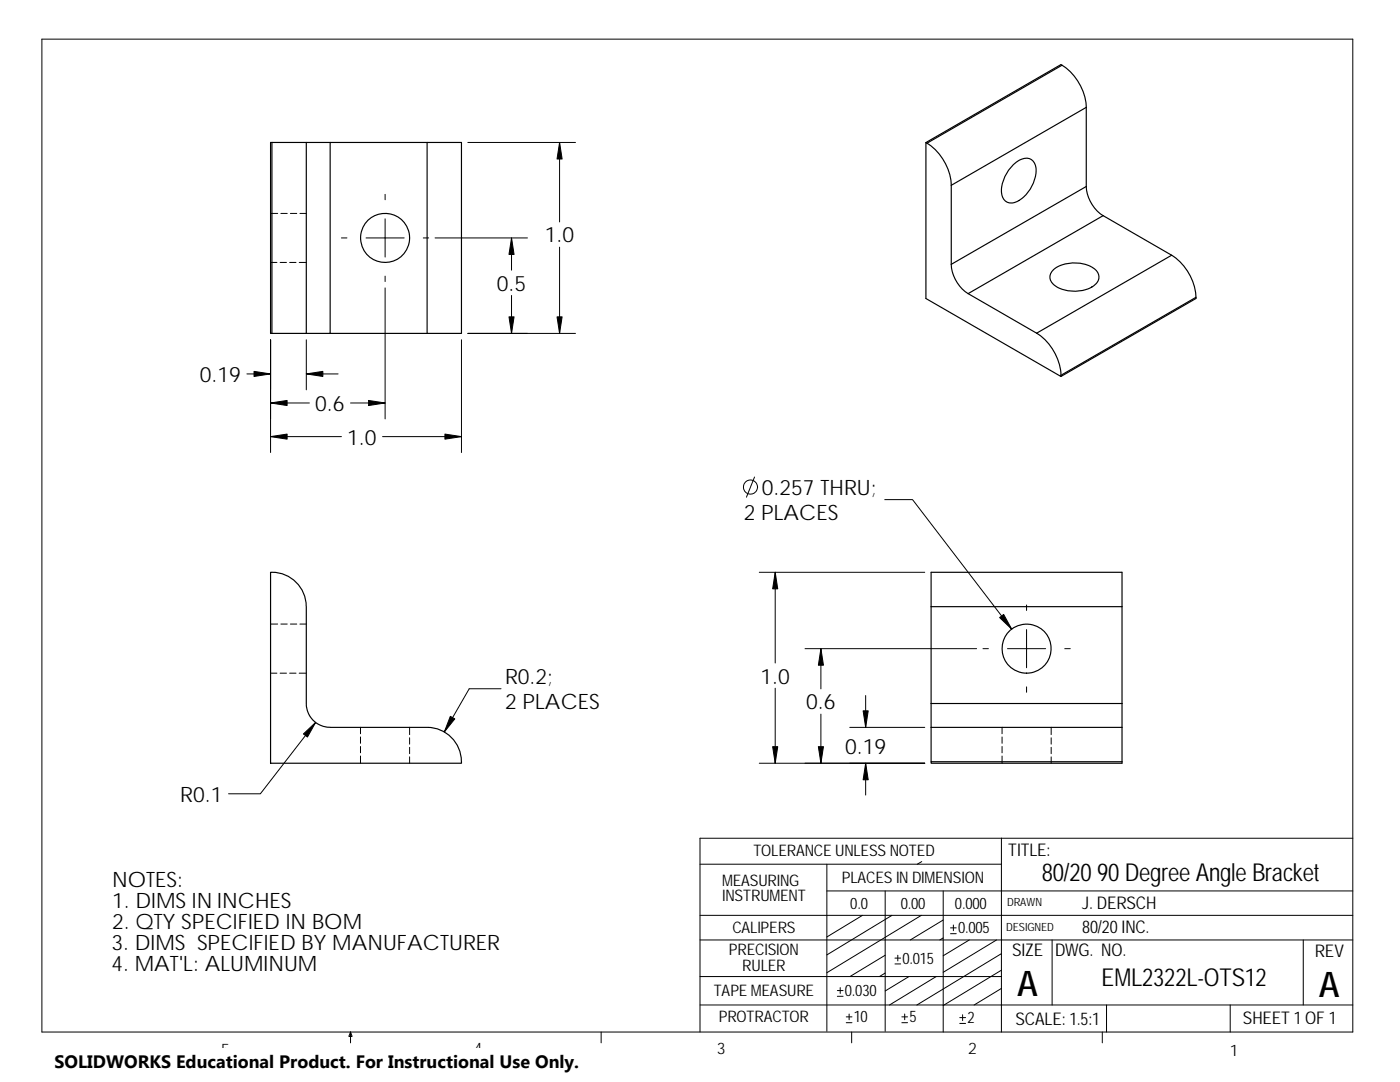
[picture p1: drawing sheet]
<svg xmlns="http://www.w3.org/2000/svg" width="279mm" height="216mm" viewBox="0 0 279 216" stroke-linecap="round" stroke-linejoin="round" font-family="sans-serif">
<g fill="none" stroke="#000" stroke-width=".2">
<path d="M8.4 7.8h261.6v198.1h-261.6zM76.9 38.8v1.1M93.4 28.4h21.5M111.7 28.4v15.9M54 52.4h1.3M54 42.6h1.4M55.9 52.4h1.3M56 42.6h1.3M57.8 52.4h1.3M58 42.6h1.2M59.7 52.4h1.4M59.9 42.6h1.2"/>
<path d="M68.1 47.5h1.1M73 47.5h7.7M76.9 43.7v7.6M76.9 55.1v1.1M76.9 57.4v26.2M84.5 47.5h1.1M86.8 47.5h18.5M102.1 47.5v6.4M102.1 58.9v7.6M111.7 49.3v17.2M49.3 74.6h4.7M54 67.8v22.5"/>
<path d="M61.1 74.6h6.4M61.1 67.8v10M92.1 67.8v22.5M93.4 66.5h21.5M54 80.4h7.7M54 87.1h14.1M70 80.4h6.9M76.3 87.1h15.8M150.6 95.2l-1.6 4M176.6 99.7h5.5l19.8 25.8M151.5 114.2h33.1M154.7 114.2v18.1"/>
<path d="M54 134.3h1.3M54 124.5h1.4M55.9 134.3h1.3M56 124.5h1.3M57.8 134.3h1.3M58 124.5h1.2M59.7 134.3h1.4M59.9 124.5h1.2M100 137.4h-6.4l-4.9 8.7M154.7 137.3v15M160.7 129.4h34.2M163.8 129.4v8.1"/>
<path d="M172.8 138.8v6.3M196.2 129.4h1.1M201.1 129.4h7.6M204.9 120.7v1.1M204.9 125.6v7.6M204.9 137.1v1M212.5 129.4h1.1M63 144.1l-11 14.3h-6.4M71.9 150.9v1.4M71.9 145.1v1.3M71.9 147v1.3M71.9 148.9v1.3"/>
<path d="M81.7 145.1v1.5M81.7 147.2v1.3M81.7 149.1v1.3M81.7 151v1.3M151.5 152.3h33.1M163.8 142.5v9.8M169.6 145.1h15M172.8 152.3v6.3M200 150.9v1.4M200 145.1v1.3M200 147v1.3M200 148.9v1.3"/>
<path d="M209.8 145.1v1.5M209.8 147.2v1.3M209.8 149.1v1.3M209.8 151v1.3M139.7 172.4h60.2M165 172.4v33.4M165 177.8h105M176.7 177.8v28M184 171.9l-.9 .5M188.2 177.8v28.1M199.9 167.3v38.6M270 167.3h-130.3v38.6"/>
<path d="M139.7 187.6h130.3M139.7 182.6h130.3M139.7 194.9h60.2M167.1 198.8h1.2M167.1 197.7h1.2M167.7 197.1v1.1M172.1 182.6l-7.1 4.4M176.7 194.2l-1.2 .7M176.7 190.6l-7.1 4.3M178 182.6l-13 7.9M178.6 192.3h1.1M178.6 191.2h1.1"/>
<path d="M179.2 190.6v1.1M181.4 194.9l-4.7 2.8M183.9 182.6l-18.9 11.5M186.8 194.9l-9.3 5.6M188.2 187.2l-.6 .4M188.2 183.6l-6.5 4M189.7 186.3h1.1M189.7 185.1h1.1M190.3 184.6v1.1M193.4 187.6l-5.2 3.1M198.9 187.6l-10.7 6.4M199.9 190.3l-16.9 10.2"/>
<path d="M199.9 193.6l-11.7 7M199.9 197.2l-5.5 3.3M210 187.6v12.9M260.1 187.6v12.9M70 205.9l.3 .9h-.7zM70 205.9v2.2M120 205.9v2.2M139.7 200.5h130.3M168.9 204.1h1.1M168.9 202.9h1.1M169.5 202.3v1.2M170 205.9v2.2"/>
<path d="M180 204.1h1.1M180 202.9h1.1M180.6 202.3v1.2M191.5 204.2h1.2M191.5 203.1h1.2M192.1 202.5v1.1M220 205.9v2.2M220.8 200.5v5.4M245.5 200.5v5.4"/>
<circle cx="149.8" cy="97.2" r="1.42"/>
</g>
<g fill="none" stroke="#000" stroke-width=".23">
<path d="M211.9 13a10.7 10.7 0 0 1 4.9 8.4M211.9 13l-26.9 15.6M211.9 13l-.2-.1-26.9 15.5M54 28.4h.3v38.1h-.3zM54.3 28.4h6.8M61.1 28.4v38.1h-6.8M61.1 28.4h4.8M65.9 28.4h19.3M65.9 28.4v38.1h-4.8M85.2 28.4v38.1M85.2 28.4h6.9v38.1h-6.9M184.8 28.4v31.2l26.9 15.5"/>
<path d="M184.8 28.4l.2 .2M185 28.6a10.7 10.7 0 0 1 4.8 8.4M189.8 37v15.7M202.3 32.8a3.2 3.2 0 0 1 3.5-1 3.6 3.6 0 0 1 .7 4.1 6.6 6.6 0 0 1-4.2 4.5 2.16 2.16 0 0 1-2.4-2.7 8 8 0 0 1 2.4-4.9zM216.8 21.4l-27 15.6M216.8 21.4v15.8M216.8 37.2l-27 15.5M216.8 37.2a7.5 7.5 0 0 0 3.4 5.8M189.8 52.7a7.5 7.5 0 0 0 3.4 5.9M193.2 58.6l13.7 7.9M210 54a7 7 0 0 1 8.7-.1 2.04 2.04 0 0 1-.8 3.4 7.4 7.4 0 0 1-7.5-.4 1.87 1.87 0 0 1-.4-2.9zM220.2 43l-27 15.6"/>
<path d="M220.2 43l13.6 7.9M233.8 50.9a10.7 10.7 0 0 1 4.9 8.4M233.8 50.9l-26.9 15.6M238.7 59.3l-27 15.6M238.7 59.3v.3l-27 15.5M65.9 66.5h19.3M206.9 66.5a10.7 10.7 0 0 1 4.8 8.4M211.7 74.9v.2M54 114.2a6.9 6.9 0 0 1 7.1 6.9v19.4l.5 1.9 .9 1.3a4.9 4.9 0 0 0 3.4 1.4h19.3a6.9 6.9 0 0 1 6.9 7.2h-38.1zM185.8 121.1v-6.9h38.1v6.9M185.8 121.1h38.1M185.8 121.1v19.3"/>
<path d="M223.9 121.1v19.3M185.8 145.1v6.9h38.1M185.8 152v.3h38.1v-.3M185.8 140.4v4.7M185.8 145.1h38.1M185.8 140.4h38.1M223.9 145.1v6.9M223.9 140.4v4.7"/>
<circle cx="76.8" cy="47.5" r="4.9"/>
<circle cx="204.9" cy="129.4" r="4.9"/>
</g>
<g fill="#000" stroke="#000" stroke-width=".2">
<path d="M111.7 28.4l.5 3.3h-1z" fill-rule="evenodd"/>
<path d="M102.1 47.5l.5 3.3h-1z" fill-rule="evenodd"/>
<path d="M50.7 74.1l3.3 .5-3.3 .5z" fill-rule="evenodd"/>
<path d="M61.1 74.6l3.3-.5v1z" fill-rule="evenodd"/>
<path d="M101.6 63.2h1l-.5 3.3z" fill-rule="evenodd"/>
<path d="M111.2 63.2h1l-.5 3.3z" fill-rule="evenodd"/>
<path d="M54 80.4l3.3-.5v1z" fill-rule="evenodd"/>
<path d="M54 87.1l3.3-.5v1z" fill-rule="evenodd"/>
<path d="M73.6 79.9l3.3 .5-3.3 .5z" fill-rule="evenodd"/>
<path d="M88.8 86.6l3.3 .5-3.3 .5z" fill-rule="evenodd"/>
<path d="M154.7 114.2l.5 3.3h-1z" fill-rule="evenodd"/>
<path d="M163.8 129.4l.5 3.3h-1z" fill-rule="evenodd"/>
<path d="M199.5 123.2l.8-.6 1.6 2.9z" fill-rule="evenodd"/>
<path d="M60.6 146.5l2.4-2.4-1.6 3z" fill-rule="evenodd"/>
<path d="M89.9 142.9l.9 .5-2.1 2.7z" fill-rule="evenodd"/>
<path d="M154.2 149h1l-.5 3.3z" fill-rule="evenodd"/>
<path d="M163.3 149h1l-.5 3.3z" fill-rule="evenodd"/>
<path d="M172.8 152.3l.5 3.3h-1z" fill-rule="evenodd"/>
<path d="M172.3 141.8h1l-.5 3.3z" fill-rule="evenodd"/>
</g>
<path d="M10.9 209.2h104.7v6.7h-104.7z" fill="#fff"/>
<g font-size="7">
<text x="203" y="198.8">A</text>
<text x="263.2" y="198.9">A</text>
</g>
<g font-size="4.9">
<text x="207.9" y="175.7">80/20 90 Degree Angle Bracket</text>
<text x="219.8" y="196.7">EML2322L-OTS12</text>
</g>
<g font-size="4.2">
<text x="108.7" y="48.4">1.0</text>
<text x="99.1" y="58">0.5</text>
<text x="39.9" y="76.2">0.19</text>
<text x="62.9" y="82">0.6</text>
<text x="69.3" y="88.7">1.0</text>
<text x="152" y="98.7">0.257 THRU;</text>
<text x="148.4" y="103.8">2 PLACES</text>
<text x="100.8" y="136.5">R0.2;</text>
<text x="151.8" y="136.4">1.0</text>
<text x="100.8" y="141.5">2 PLACES</text>
<text x="160.9" y="141.6">0.6</text>
<text x="168.7" y="150.5">0.19</text>
<text x="36" y="160">R0.1</text>
<text x="22.4" y="177.1">NOTES:</text>
<text x="22.4" y="185.4">2. QTY SPECIFIED IN BOM</text>
<text x="22.4" y="181.3">1. DIMS IN INCHES</text>
<text x="22.2" y="189.5">3. DIMS SPECIFIED BY MANUFACTURER</text>
<text x="22.2" y="193.8">4. MAT'L: ALUMINUM</text>
</g>
<text font-size="3.6" x="10.9" y="213">SOLIDWORKS Educational Product. For Instructional Use Only.</text>
<g font-size="3.5">
<text x="201.2" y="170.8">TITLE:</text>
<text x="216" y="181.4">J. DERSCH</text>
<text x="202" y="190.8">SIZE</text>
<text x="210.6" y="190.8">DWG. NO.</text>
<text x="216" y="186.2">80/20 INC.</text>
<text x="262.4" y="190.9">REV</text>
<text x="202.6" y="204.4">SCALE: 1.5:1</text>
<text x="248.1" y="204.4">SHEET 1 OF 1</text>
</g>
<g font-size="3.2">
<text x="150.3" y="170.8">TOLERANCE UNLESS NOTED</text>
<text x="144.1" y="176.7">MEASURING</text>
<text x="144.1" y="179.9">INSTRUMENT</text>
<text x="168" y="176.2">PLACES IN DIMENSION</text>
<text x="169.7" y="181.4">0.0</text>
<text x="179.7" y="181.4">0.00</text>
<text x="190.6" y="181.4">0.000</text>
<text x="145.5" y="190.6">PRECISION</text>
<text x="146.2" y="186.2">CALIPERS</text>
<text x="191.2" y="186.2">0.005</text>
<text x="148.1" y="193.8">RULER</text>
<text x="180.1" y="192.3">0.015</text>
<text x="142.4" y="198.7">TAPE MEASURE</text>
<text x="143.5" y="204">PROTRACTOR</text>
<text x="168.6" y="198.7">0.030</text>
<text x="170.4" y="204">10</text>
<text x="181.5" y="204">5</text>
<text x="193.1" y="204.1">2</text>
<text x="44.2" y="210.4">5</text>
<text x="94.6" y="210.3">4</text>
<text x="143" y="210.4">3</text>
<text x="193.2" y="210.4">2</text>
<text x="245.4" y="210.7">1</text>
</g>
<g font-size="2.3">
<text x="200.8" y="185.7">DESIGNED</text>
<text x="201" y="180.9">DRAWN</text>
</g>
</svg>
